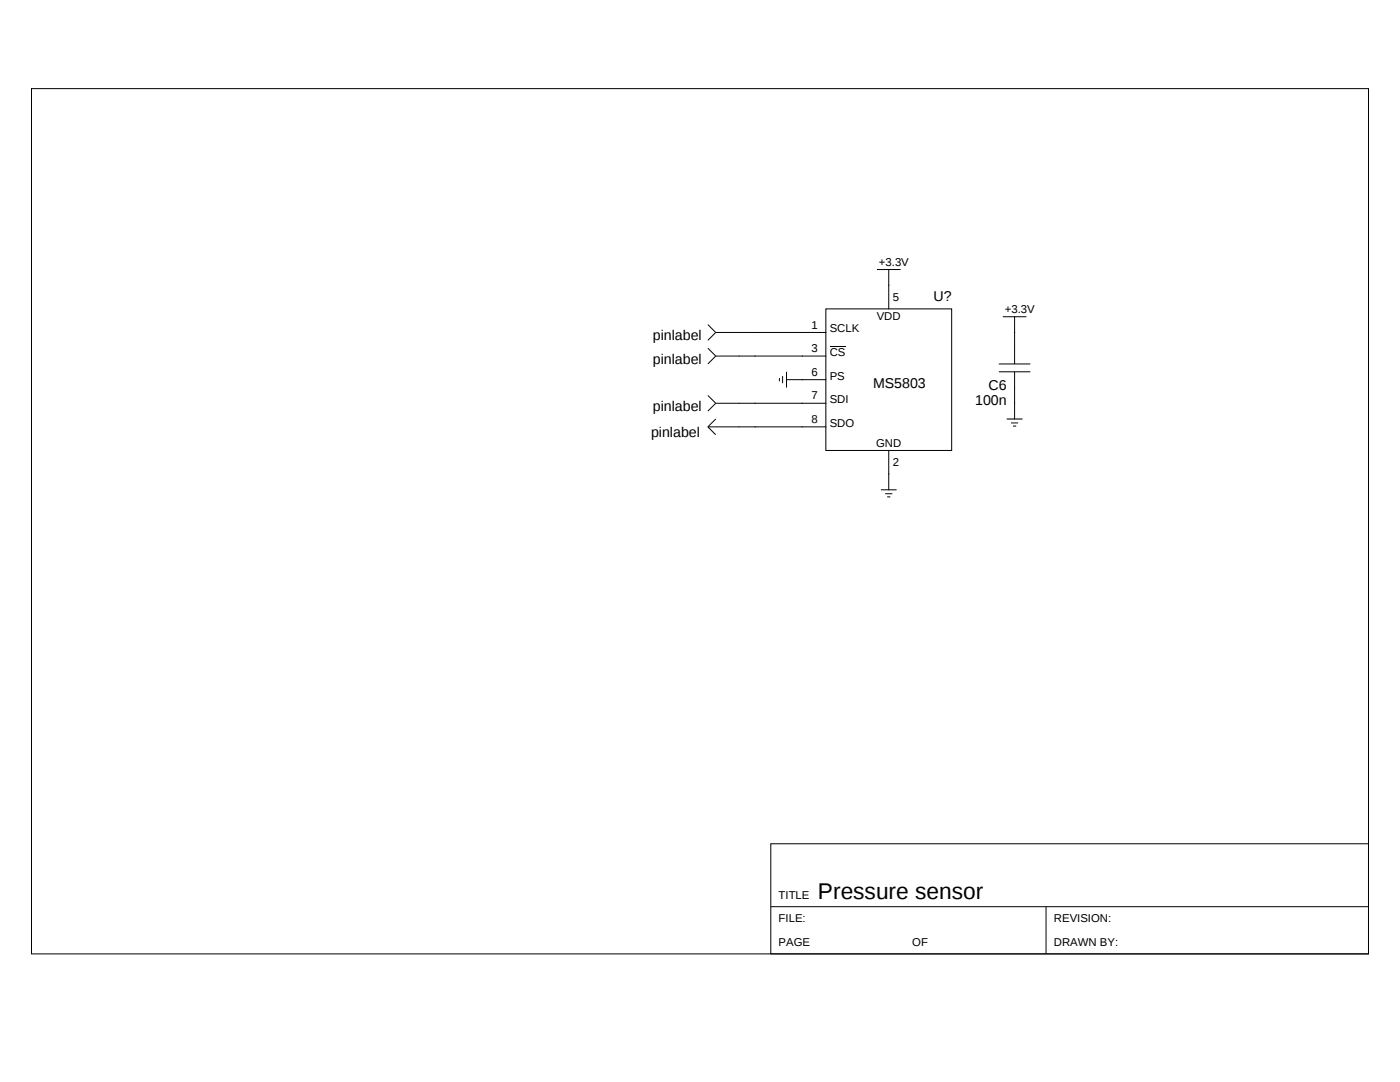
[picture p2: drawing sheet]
<svg xmlns="http://www.w3.org/2000/svg" width="279mm" height="216mm" viewBox="0 0 279 216" stroke-linecap="round" stroke-linejoin="round" font-family="sans-serif">
<g fill="none" stroke="#000" stroke-width=".2">
<path d="M6.3 17.7h266.8v172.6h-266.8zM175 53.8h4.7M177.4 53.8v7.8M141.3 78.9l1.5 1.6M141.3 69.5l1.5 1.6M141.3 64.8l1.5 1.5M142.8 66.3h22M142.8 71.1h22M142.8 71.1l-1.5 1.5M142.8 66.3l-1.5 1.6M155.6 75.4v.7M156.2 75.1v1.4"/>
<path d="M157 75.8h7.8M157 74.2v3.1M164.8 61.6h25.1v28.3h-25.1zM165.6 69.1h3.2M199.3 74.2h6.3M199.3 72.6h6.3M200.1 63.2h4.7M202.5 63.2v9.4M202.5 74.2v9.4M141.3 85.2h23.5M141.3 85.2l1.5 1.5M142.8 80.5h22"/>
<path d="M142.8 80.5l-1.5 1.5M142.8 83.6l-1.5 1.6M175.8 97.7h3.1M176.7 98.5h1.4M177.1 99.1h.6M177.4 89.9v7.8M200.9 83.6h3.2M201.8 84.4h1.4M202.2 85h.6M153.8 168.4h119.3v21.9h-119.3zM153.8 180.9h119.3M208.8 180.9v9.4"/>
</g>
<text font-size="4.5" x="163.2" y="179.4">Pressure sensor</text>
<g font-size="2.8">
<text x="186.3" y="60.1">U?</text>
<text x="130.3" y="67.9">pinlabel</text>
<text x="130.3" y="72.6">pinlabel</text>
<text x="174.2" y="77.3">MS5803</text>
<text x="197.3" y="77.7">C6</text>
<text x="130.3" y="82">pinlabel</text>
<text x="194.6" y="80.9">100n</text>
<text x="129.9" y="87.2">pinlabel</text>
</g>
<g font-size="2.3">
<text x="175.4" y="53">+3.3V</text>
<text x="162" y="65.6">1</text>
<text x="175" y="63.9">VDD</text>
<text x="178.2" y="60.1">5</text>
<text x="200.5" y="62.4">+3.3V</text>
<text x="162" y="70.3">3</text>
<text x="165.6" y="66.3">SCLK</text>
<text x="165.6" y="71.1">CS</text>
<text x="162" y="75">6</text>
<text x="165.6" y="75.8">PS</text>
<text x="162" y="79.7">7</text>
<text x="165.6" y="80.5">SDI</text>
<text x="162" y="84.4">8</text>
<text x="165.6" y="85.2">SDO</text>
<text x="174.9" y="89.1">GND</text>
<text x="178.2" y="92.9">2</text>
<text x="155.4" y="179.3">TITLE</text>
<text x="155.4" y="184.1">FILE:</text>
<text x="210.3" y="184.1">REVISION:</text>
<text x="155.4" y="188.8">PAGE</text>
<text x="182.1" y="188.8">OF</text>
<text x="210.3" y="188.8">DRAWN BY:</text>
</g>
</svg>
